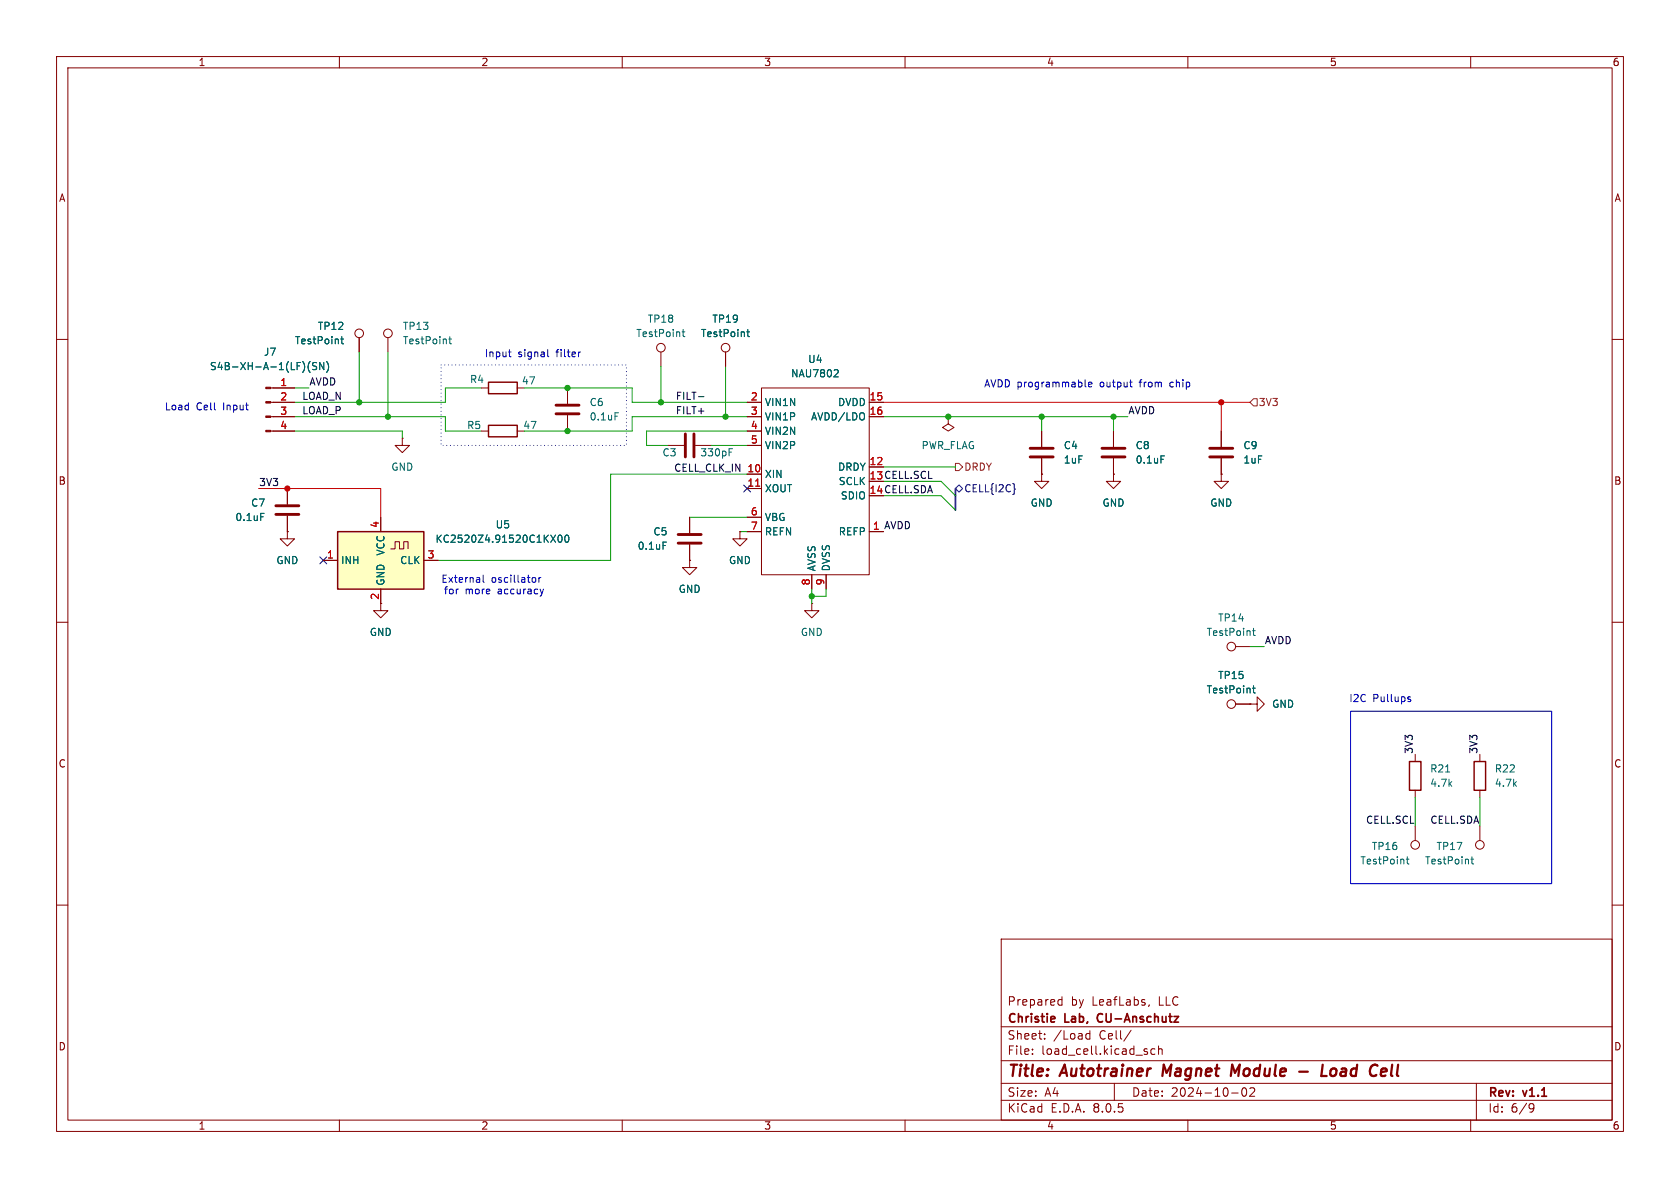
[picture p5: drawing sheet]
(kicad_sch
 (version 20231120)
 (generator "eeschema")
 (generator_version "8.0")
 (paper "A4")
 (title_block
  (title "Autotrainer Magnet Module - Load Cell")
  (date "2024-10-02")
  (rev "v1.1")
  (company "Christie Lab, CU-Anschutz")
  (comment 1 "Prepared by LeafLabs, LLC"))
 (lib_symbols
  (symbol "Connector:Conn_01x04_Pin"
   (pin_names
    (offset 1.016) hide) (exclude_from_sim no) (in_bom yes) (on_board yes)
   (property "Reference" "J" (at 0 5.08 0) (effects (font (size 1.27 1.27))))
   (property "Value" "Conn_01x04_Pin" (at 0 -7.62 0) (effects (font (size 1.27 1.27))))
   (property "Footprint" "" (at 0 0 0) (effects (font (size 1.27 1.27)) (hide yes)))
   (property "Datasheet" "~" (at 0 0 0) (effects (font (size 1.27 1.27)) (hide yes)))
   (property "Description" "Generic connector, single row, 01x04, script generated" (at 0 0 0) (effects (font (size 1.27 1.27)) (hide yes)))
   (property "ki_locked" "" (at 0 0 0) (effects (font (size 1.27 1.27))))
   (symbol "Conn_01x04_Pin_1_1"
    (polyline (pts (xy 1.27 -5.08) (xy 0.8636 -5.08)) (stroke (width 0.1524) (type default)) (fill (type none)))
    (polyline (pts (xy 1.27 -2.54) (xy 0.8636 -2.54)) (stroke (width 0.1524) (type default)) (fill (type none)))
    (polyline (pts (xy 1.27 0) (xy 0.8636 0)) (stroke (width 0.1524) (type default)) (fill (type none)))
    (polyline (pts (xy 1.27 2.54) (xy 0.8636 2.54)) (stroke (width 0.1524) (type default)) (fill (type none)))
    (rectangle (start 0.8636 -4.953) (end 0 -5.207) (stroke (width 0.1524) (type default)) (fill (type outline)))
    (rectangle (start 0.8636 -2.413) (end 0 -2.667) (stroke (width 0.1524) (type default)) (fill (type outline)))
    (rectangle (start 0.8636 0.127) (end 0 -0.127) (stroke (width 0.1524) (type default)) (fill (type outline)))
    (rectangle (start 0.8636 2.667) (end 0 2.413) (stroke (width 0.1524) (type default)) (fill (type outline)))
    (pin passive line (at 5.08 2.54 180) (length 3.81) (name "Pin_1" (effects (font (size 1.27 1.27)))) (number "1" (effects (font (size 1.27 1.27)))))
    (pin passive line (at 5.08 0 180) (length 3.81) (name "Pin_2" (effects (font (size 1.27 1.27)))) (number "2" (effects (font (size 1.27 1.27)))))
    (pin passive line (at 5.08 -2.54 180) (length 3.81) (name "Pin_3" (effects (font (size 1.27 1.27)))) (number "3" (effects (font (size 1.27 1.27)))))
    (pin passive line (at 5.08 -5.08 180) (length 3.81) (name "Pin_4" (effects (font (size 1.27 1.27)))) (number "4" (effects (font (size 1.27 1.27)))))))
  (symbol "Connector:TestPoint"
   (pin_numbers hide)
   (pin_names
    (offset 0.762) hide) (exclude_from_sim no) (in_bom yes) (on_board yes)
   (property "Reference" "TP" (at 0 6.858 0) (effects (font (size 1.27 1.27))))
   (property "Value" "TestPoint" (at 0 5.08 0) (effects (font (size 1.27 1.27))))
   (property "Footprint" "" (at 5.08 0 0) (effects (font (size 1.27 1.27)) (hide yes)))
   (property "Datasheet" "~" (at 5.08 0 0) (effects (font (size 1.27 1.27)) (hide yes)))
   (property "Description" "test point" (at 0 0 0) (effects (font (size 1.27 1.27)) (hide yes)))
   (symbol "TestPoint_0_1"
    (circle (center 0 3.302) (radius 0.762) (stroke (width 0) (type default)) (fill (type none))))
   (symbol "TestPoint_1_1"
    (pin passive line (at 0 0 90) (length 2.54) (name "1" (effects (font (size 1.27 1.27)))) (number "1" (effects (font (size 1.27 1.27)))))))
  (symbol "Device:C"
   (pin_numbers hide)
   (pin_names
    (offset 0.254)) (exclude_from_sim no) (in_bom yes) (on_board yes)
   (property "Reference" "C" (at 0.635 2.54 0) (effects (font (size 1.27 1.27)) (justify left)))
   (property "Value" "C" (at 0.635 -2.54 0) (effects (font (size 1.27 1.27)) (justify left)))
   (property "Footprint" "" (at 0.9652 -3.81 0) (effects (font (size 1.27 1.27)) (hide yes)))
   (property "Datasheet" "~" (at 0 0 0) (effects (font (size 1.27 1.27)) (hide yes)))
   (property "Description" "Unpolarized capacitor" (at 0 0 0) (effects (font (size 1.27 1.27)) (hide yes)))
   (symbol "C_0_1"
    (polyline (pts (xy -2.032 -0.762) (xy 2.032 -0.762)) (stroke (width 0.508) (type default)) (fill (type none)))
    (polyline (pts (xy -2.032 0.762) (xy 2.032 0.762)) (stroke (width 0.508) (type default)) (fill (type none))))
   (symbol "C_1_1"
    (pin passive line (at 0 3.81 270) (length 2.794) (name "~" (effects (font (size 1.27 1.27)))) (number "1" (effects (font (size 1.27 1.27)))))
    (pin passive line (at 0 -3.81 90) (length 2.794) (name "~" (effects (font (size 1.27 1.27)))) (number "2" (effects (font (size 1.27 1.27)))))))
  (symbol "Device:R"
   (pin_numbers hide)
   (pin_names
    (offset 0)) (exclude_from_sim no) (in_bom yes) (on_board yes)
   (property "Reference" "R" (at 2.032 0 90) (effects (font (size 1.27 1.27))))
   (property "Value" "R" (at 0 0 90) (effects (font (size 1.27 1.27))))
   (property "Footprint" "" (at -1.778 0 90) (effects (font (size 1.27 1.27)) (hide yes)))
   (property "Datasheet" "~" (at 0 0 0) (effects (font (size 1.27 1.27)) (hide yes)))
   (property "Description" "Resistor" (at 0 0 0) (effects (font (size 1.27 1.27)) (hide yes)))
   (symbol "R_0_1"
    (rectangle (start -1.016 -2.54) (end 1.016 2.54) (stroke (width 0.254) (type default)) (fill (type none))))
   (symbol "R_1_1"
    (pin passive line (at 0 3.81 270) (length 1.27) (name "~" (effects (font (size 1.27 1.27)))) (number "1" (effects (font (size 1.27 1.27)))))
    (pin passive line (at 0 -3.81 90) (length 1.27) (name "~" (effects (font (size 1.27 1.27)))) (number "2" (effects (font (size 1.27 1.27)))))))
  (symbol "Leaf_ADC:NAU7802" (exclude_from_sim no) (in_bom yes) (on_board yes)
   (property "Reference" "U" (at 0 0 0) (effects (font (size 1.27 1.27))))
   (property "Value" "NAU7802" (at 0 -2.54 0) (effects (font (size 1.27 1.27))))
   (property "Footprint" "" (at 0 0 0) (effects (font (size 1.27 1.27)) (hide yes)))
   (property "Datasheet" "" (at 0 0 0) (effects (font (size 1.27 1.27)) (hide yes)))
   (property "Description" "" (at 0 0 0) (effects (font (size 1.27 1.27)) (hide yes)))
   (symbol "NAU7802_0_0"
    (pin input line (at 11.43 -29.21 180) (length 2.54) (name "REFP" (effects (font (size 1.27 1.27)))) (number "1" (effects (font (size 1.27 1.27)))))
    (pin input line (at -12.7 -19.05 0) (length 2.54) (name "XIN" (effects (font (size 1.27 1.27)))) (number "10" (effects (font (size 1.27 1.27)))))
    (pin output line (at -12.7 -21.59 0) (length 2.54) (name "XOUT" (effects (font (size 1.27 1.27)))) (number "11" (effects (font (size 1.27 1.27)))))
    (pin output line (at 11.43 -17.78 180) (length 2.54) (name "DRDY" (effects (font (size 1.27 1.27)))) (number "12" (effects (font (size 1.27 1.27)))))
    (pin input line (at 11.43 -20.32 180) (length 2.54) (name "SCLK" (effects (font (size 1.27 1.27)))) (number "13" (effects (font (size 1.27 1.27)))))
    (pin bidirectional line (at 11.43 -22.86 180) (length 2.54) (name "SDIO" (effects (font (size 1.27 1.27)))) (number "14" (effects (font (size 1.27 1.27)))))
    (pin power_in line (at 11.43 -6.35 180) (length 2.54) (name "DVDD" (effects (font (size 1.27 1.27)))) (number "15" (effects (font (size 1.27 1.27)))))
    (pin power_in line (at 11.43 -8.89 180) (length 2.54) (name "AVDD/LDO" (effects (font (size 1.27 1.27)))) (number "16" (effects (font (size 1.27 1.27)))))
    (pin input line (at -12.7 -6.35 0) (length 2.54) (name "VIN1N" (effects (font (size 1.27 1.27)))) (number "2" (effects (font (size 1.27 1.27)))))
    (pin input line (at -12.7 -8.89 0) (length 2.54) (name "VIN1P" (effects (font (size 1.27 1.27)))) (number "3" (effects (font (size 1.27 1.27)))))
    (pin input line (at -12.7 -11.43 0) (length 2.54) (name "VIN2N" (effects (font (size 1.27 1.27)))) (number "4" (effects (font (size 1.27 1.27)))))
    (pin input line (at -12.7 -13.97 0) (length 2.54) (name "VIN2P" (effects (font (size 1.27 1.27)))) (number "5" (effects (font (size 1.27 1.27)))))
    (pin input line (at -12.7 -26.67 0) (length 2.54) (name "VBG" (effects (font (size 1.27 1.27)))) (number "6" (effects (font (size 1.27 1.27)))))
    (pin input line (at -12.7 -29.21 0) (length 2.54) (name "REFN" (effects (font (size 1.27 1.27)))) (number "7" (effects (font (size 1.27 1.27)))))
    (pin power_in line (at -1.27 -39.37 90) (length 2.54) (name "AVSS" (effects (font (size 1.27 1.27)))) (number "8" (effects (font (size 1.27 1.27)))))
    (pin power_in line (at 1.27 -39.37 90) (length 2.54) (name "DVSS" (effects (font (size 1.27 1.27)))) (number "9" (effects (font (size 1.27 1.27))))))
   (symbol "NAU7802_0_1"
    (rectangle (start -10.16 -3.81) (end 8.89 -36.83) (stroke (width 0) (type default)) (fill (type none)))))
  (symbol "Oscillator:KC2520Z" (exclude_from_sim no) (in_bom yes) (on_board yes)
   (property "Reference" "U" (at 2.54 12.7 0) (effects (font (size 1.27 1.27))))
   (property "Value" "KC2520Z" (at 6.35 10.16 0) (effects (font (size 1.27 1.27))))
   (property "Footprint" "Oscillator:Oscillator_SMD_Kyocera_KC2520Z-4Pin_2.5x2.0mm" (at 3.81 3.81 0) (effects (font (size 1.27 1.27)) (hide yes)))
   (property "Datasheet" "https://global.kyocera.com/prdct/electro/product/pdf/clock_z_xz_e.pdf" (at 3.81 3.81 0) (effects (font (size 1.27 1.27)) (hide yes)))
   (property "Description" "1.8432MHz ~ 125MHz Crystal Oscillator" (at 0 0 0) (effects (font (size 1.27 1.27)) (hide yes)))
   (symbol "KC2520Z_0_1"
    (rectangle (start -7.62 5.08) (end 7.62 -5.08) (stroke (width 0.254) (type default)) (fill (type background))))
   (symbol "KC2520Z_1_1"
    (polyline (pts (xy 1.778 2.032) (xy 2.54 2.032) (xy 2.54 3.302) (xy 3.302 3.302) (xy 3.302 2.032) (xy 4.064 2.032) (xy 4.064 3.302) (xy 4.826 3.302) (xy 4.826 2.032)) (stroke (width 0) (type default)) (fill (type none)))
    (pin input line (at -10.16 0 0) (length 2.54) (name "INH" (effects (font (size 1.27 1.27)))) (number "1" (effects (font (size 1.27 1.27)))))
    (pin power_in line (at 0 -7.62 90) (length 2.54) (name "GND" (effects (font (size 1.27 1.27)))) (number "2" (effects (font (size 1.27 1.27)))))
    (pin output line (at 10.16 0 180) (length 2.54) (name "CLK" (effects (font (size 1.27 1.27)))) (number "3" (effects (font (size 1.27 1.27)))))
    (pin power_in line (at 0 7.62 270) (length 2.54) (name "VCC" (effects (font (size 1.27 1.27)))) (number "4" (effects (font (size 1.27 1.27)))))))
  (symbol "power:GND"
   (power)
   (pin_numbers hide)
   (pin_names
    (offset 0) hide) (exclude_from_sim no) (in_bom yes) (on_board yes)
   (property "Reference" "#PWR" (at 0 -6.35 0) (effects (font (size 1.27 1.27)) (hide yes)))
   (property "Value" "GND" (at 0 -3.81 0) (effects (font (size 1.27 1.27))))
   (property "Footprint" "" (at 0 0 0) (effects (font (size 1.27 1.27)) (hide yes)))
   (property "Datasheet" "" (at 0 0 0) (effects (font (size 1.27 1.27)) (hide yes)))
   (property "Description" "Power symbol creates a global label with name \"GND\" , ground" (at 0 0 0) (effects (font (size 1.27 1.27)) (hide yes)))
   (symbol "GND_0_1"
    (polyline (pts (xy 0 0) (xy 0 -1.27) (xy 1.27 -1.27) (xy 0 -2.54) (xy -1.27 -1.27) (xy 0 -1.27)) (stroke (width 0) (type default)) (fill (type none))))
   (symbol "GND_1_1"
    (pin power_in line (at 0 0 270) (length 0) (name "~" (effects (font (size 1.27 1.27)))) (number "1" (effects (font (size 1.27 1.27)))))))
  (symbol "power:PWR_FLAG"
   (power)
   (pin_numbers hide)
   (pin_names
    (offset 0) hide) (exclude_from_sim no) (in_bom yes) (on_board yes)
   (property "Reference" "#FLG" (at 0 1.905 0) (effects (font (size 1.27 1.27)) (hide yes)))
   (property "Value" "PWR_FLAG" (at 0 3.81 0) (effects (font (size 1.27 1.27))))
   (property "Footprint" "" (at 0 0 0) (effects (font (size 1.27 1.27)) (hide yes)))
   (property "Datasheet" "~" (at 0 0 0) (effects (font (size 1.27 1.27)) (hide yes)))
   (property "Description" "Special symbol for telling ERC where power comes from" (at 0 0 0) (effects (font (size 1.27 1.27)) (hide yes)))
   (symbol "PWR_FLAG_0_0"
    (pin power_out line (at 0 0 90) (length 0) (name "~" (effects (font (size 1.27 1.27)))) (number "1" (effects (font (size 1.27 1.27))))))
   (symbol "PWR_FLAG_0_1"
    (polyline (pts (xy 0 0) (xy 0 1.27) (xy -1.016 1.905) (xy 0 2.54) (xy 1.016 1.905) (xy 0 1.27)) (stroke (width 0) (type default)) (fill (type none))))))
 (bus_alias "I2C"
  (members "SDA" "SCL"))
 (junction
  (at 167.64 73.66)
  (diameter 0)
  (color 0 0 0 0))
 (junction
  (at 116.84 71.12)
  (diameter 0)
  (color 0 0 0 0))
 (junction
  (at 50.8 86.36)
  (diameter 0)
  (color 0 0 0 0))
 (junction
  (at 184.15 73.66)
  (diameter 0)
  (color 0 0 0 0))
 (junction
  (at 100.33 76.2)
  (diameter 0)
  (color 0 0 0 0))
 (junction
  (at 68.58 73.66)
  (diameter 0)
  (color 0 0 0 0))
 (junction
  (at 100.33 68.58)
  (diameter 0)
  (color 0 0 0 0))
 (junction
  (at 63.5 71.12)
  (diameter 0)
  (color 0 0 0 0))
 (junction
  (at 143.51 105.41)
  (diameter 0)
  (color 0 0 0 0))
 (junction
  (at 196.85 73.66)
  (diameter 0)
  (color 0 0 0 0))
 (junction
  (at 215.9 71.12)
  (diameter 0)
  (color 0 0 0 0))
 (junction
  (at 128.27 73.66)
  (diameter 0)
  (color 0 0 0 0))
 (no_connect
  (at 57.15 99.06))
 (no_connect
  (at 132.08 86.36))
 (bus_entry
  (at 168.91 87.63)
  (size -2.54 -2.54)
  (stroke (width 0) (type default)))
 (bus_entry
  (at 168.91 90.17)
  (size -2.54 -2.54)
  (stroke (width 0) (type default)))
 (wire
  (pts (xy 107.95 99.06) (xy 107.95 83.82))
  (stroke (width 0) (type default)))
 (wire
  (pts (xy 85.09 76.2) (xy 78.74 76.2))
  (stroke (width 0) (type default)))
 (wire
  (pts (xy 111.76 68.58) (xy 100.33 68.58))
  (stroke (width 0) (type default)))
 (wire
  (pts (xy 196.85 73.66) (xy 196.85 76.2))
  (stroke (width 0) (type default)))
 (wire
  (pts (xy 78.74 68.58) (xy 85.09 68.58))
  (stroke (width 0) (type default)))
 (wire
  (pts (xy 114.3 78.74) (xy 114.3 76.2))
  (stroke (width 0) (type default)))
 (wire
  (pts (xy 111.76 76.2) (xy 111.76 73.66))
  (stroke (width 0) (type default)))
 (wire
  (pts (xy 78.74 76.2) (xy 78.74 73.66))
  (stroke (width 0) (type default)))
 (wire
  (pts (xy 111.76 71.12) (xy 111.76 68.58))
  (stroke (width 0) (type default)))
 (wire
  (pts (xy 68.58 62.23) (xy 68.58 73.66))
  (stroke (width 0) (type default)))
 (wire
  (pts (xy 223.52 114.3) (xy 220.98 114.3))
  (stroke (width 0) (type default)))
 (wire
  (pts (xy 50.8 86.36) (xy 67.31 86.36))
  (stroke (width 0) (type default)))
 (wire
  (pts (xy 45.72 86.36) (xy 50.8 86.36))
  (stroke (width 0) (type default)))
 (wire
  (pts (xy 146.05 104.14) (xy 146.05 105.41))
  (stroke (width 0) (type default)))
 (wire
  (pts (xy 78.74 73.66) (xy 68.58 73.66))
  (stroke (width 0) (type default)))
 (wire
  (pts (xy 100.33 76.2) (xy 111.76 76.2))
  (stroke (width 0) (type default)))
 (wire
  (pts (xy 261.62 140.97) (xy 261.62 146.05))
  (stroke (width 0) (type default)))
 (wire
  (pts (xy 215.9 71.12) (xy 215.9 76.2))
  (stroke (width 0) (type default)))
 (wire
  (pts (xy 52.07 76.2) (xy 71.12 76.2))
  (stroke (width 0) (type default)))
 (wire
  (pts (xy 156.21 71.12) (xy 215.9 71.12))
  (stroke (width 0) (type default)))
 (wire
  (pts (xy 132.08 71.12) (xy 116.84 71.12))
  (stroke (width 0) (type default)))
 (wire
  (pts (xy 168.91 82.55) (xy 156.21 82.55))
  (stroke (width 0) (type default)))
 (bus
  (pts (xy 168.91 87.63) (xy 168.91 90.17))
  (stroke (width 0) (type default)))
 (wire
  (pts (xy 63.5 62.23) (xy 63.5 71.12))
  (stroke (width 0) (type default)))
 (wire
  (pts (xy 107.95 83.82) (xy 132.08 83.82))
  (stroke (width 0) (type default)))
 (wire
  (pts (xy 68.58 73.66) (xy 52.07 73.66))
  (stroke (width 0) (type default)))
 (wire
  (pts (xy 92.71 76.2) (xy 100.33 76.2))
  (stroke (width 0) (type default)))
 (wire
  (pts (xy 184.15 73.66) (xy 167.64 73.66))
  (stroke (width 0) (type default)))
 (wire
  (pts (xy 199.39 73.66) (xy 196.85 73.66))
  (stroke (width 0) (type default)))
 (wire
  (pts (xy 146.05 105.41) (xy 143.51 105.41))
  (stroke (width 0) (type default)))
 (wire
  (pts (xy 71.12 76.2) (xy 71.12 77.47))
  (stroke (width 0) (type default)))
 (wire
  (pts (xy 52.07 71.12) (xy 63.5 71.12))
  (stroke (width 0) (type default)))
 (wire
  (pts (xy 78.74 71.12) (xy 78.74 68.58))
  (stroke (width 0) (type default)))
 (wire
  (pts (xy 125.73 78.74) (xy 132.08 78.74))
  (stroke (width 0) (type default)))
 (wire
  (pts (xy 77.47 99.06) (xy 107.95 99.06))
  (stroke (width 0) (type default)))
 (wire
  (pts (xy 128.27 64.77) (xy 128.27 73.66))
  (stroke (width 0) (type default)))
 (wire
  (pts (xy 156.21 85.09) (xy 166.37 85.09))
  (stroke (width 0) (type default)))
 (wire
  (pts (xy 52.07 68.58) (xy 54.61 68.58))
  (stroke (width 0) (type default)))
 (bus
  (pts (xy 168.91 86.36) (xy 168.91 87.63))
  (stroke (width 0) (type default)))
 (wire
  (pts (xy 121.92 91.44) (xy 132.08 91.44))
  (stroke (width 0) (type default)))
 (wire
  (pts (xy 92.71 68.58) (xy 100.33 68.58))
  (stroke (width 0) (type default)))
 (wire
  (pts (xy 118.11 78.74) (xy 114.3 78.74))
  (stroke (width 0) (type default)))
 (wire
  (pts (xy 167.64 73.66) (xy 156.21 73.66))
  (stroke (width 0) (type default)))
 (wire
  (pts (xy 156.21 87.63) (xy 166.37 87.63))
  (stroke (width 0) (type default)))
 (wire
  (pts (xy 130.81 93.98) (xy 132.08 93.98))
  (stroke (width 0) (type default)))
 (wire
  (pts (xy 143.51 105.41) (xy 143.51 106.68))
  (stroke (width 0) (type default)))
 (wire
  (pts (xy 63.5 71.12) (xy 78.74 71.12))
  (stroke (width 0) (type default)))
 (wire
  (pts (xy 114.3 76.2) (xy 132.08 76.2))
  (stroke (width 0) (type default)))
 (wire
  (pts (xy 143.51 104.14) (xy 143.51 105.41))
  (stroke (width 0) (type default)))
 (wire
  (pts (xy 196.85 73.66) (xy 184.15 73.66))
  (stroke (width 0) (type default)))
 (wire
  (pts (xy 250.19 140.97) (xy 250.19 146.05))
  (stroke (width 0) (type default)))
 (wire
  (pts (xy 111.76 73.66) (xy 128.27 73.66))
  (stroke (width 0) (type default)))
 (wire
  (pts (xy 215.9 71.12) (xy 220.98 71.12))
  (stroke (width 0) (type default)))
 (wire
  (pts (xy 184.15 73.66) (xy 184.15 76.2))
  (stroke (width 0) (type default)))
 (wire
  (pts (xy 128.27 73.66) (xy 132.08 73.66))
  (stroke (width 0) (type default)))
 (wire
  (pts (xy 67.31 86.36) (xy 67.31 91.44))
  (stroke (width 0) (type default)))
 (wire
  (pts (xy 116.84 64.77) (xy 116.84 71.12))
  (stroke (width 0) (type default)))
 (wire
  (pts (xy 116.84 71.12) (xy 111.76 71.12))
  (stroke (width 0) (type default)))
 (rectangle
  (start 238.76 125.73)
  (end 274.32 156.21)
  (stroke (width 0) (type default))
  (fill (type none)))
 (rectangle
  (start 77.978 64.516)
  (end 110.744 78.74)
  (stroke (width 0) (type dot))
  (fill (type none)))
 (text "Load Cell Input"
  (exclude_from_sim no)
  (at 36.576 72.136 0)
  (effects (font (size 1.27 1.27))))
 (text "AVDD programmable output from chip"
  (exclude_from_sim no)
  (at 192.278 68.072 0)
  (effects (font (size 1.27 1.27))))
 (text "External oscillator \nfor more accuracy"
  (exclude_from_sim no)
  (at 87.376 103.632 0)
  (effects (font (size 1.27 1.27))))
 (text "Input signal filter"
  (exclude_from_sim no)
  (at 94.234 62.738 0)
  (effects (font (size 1.27 1.27))))
 (text "I2C Pullups"
  (exclude_from_sim no)
  (at 244.094 123.698 0)
  (effects (font (size 1.27 1.27))))
 (label "CELL.SCL"
  (at 156.21 85.09 0)
  (fields_autoplaced yes)
  (effects (font (size 1.27 1.27)) (justify left bottom)))
 (label "AVDD"
  (at 199.39 73.66 0)
  (fields_autoplaced yes)
  (effects (font (size 1.27 1.27)) (justify left bottom)))
 (label "AVDD"
  (at 223.52 114.3 0)
  (fields_autoplaced yes)
  (effects (font (size 1.27 1.27)) (justify left bottom)))
 (label "CELL_CLK_IN"
  (at 119.0891 83.82 0)
  (fields_autoplaced yes)
  (effects (font (size 1.27 1.27)) (justify left bottom)))
 (label "LOAD_P"
  (at 53.34 73.66 0)
  (fields_autoplaced yes)
  (effects (font (size 1.27 1.27)) (justify left bottom)))
 (label "CELL.SDA"
  (at 261.62 146.05 180)
  (fields_autoplaced yes)
  (effects (font (size 1.27 1.27)) (justify right bottom)))
 (label "CELL.SCL"
  (at 250.19 146.05 180)
  (fields_autoplaced yes)
  (effects (font (size 1.27 1.27)) (justify right bottom)))
 (label "CELL.SDA"
  (at 156.21 87.63 0)
  (fields_autoplaced yes)
  (effects (font (size 1.27 1.27)) (justify left bottom)))
 (label "3V3"
  (at 250.19 133.35 90)
  (fields_autoplaced yes)
  (effects (font (size 1.27 1.27)) (justify left bottom)))
 (label "3V3"
  (at 261.62 133.35 90)
  (fields_autoplaced yes)
  (effects (font (size 1.27 1.27)) (justify left bottom)))
 (label "LOAD_N"
  (at 53.34 71.12 0)
  (fields_autoplaced yes)
  (effects (font (size 1.27 1.27)) (justify left bottom)))
 (label "AVDD"
  (at 54.61 68.58 0)
  (fields_autoplaced yes)
  (effects (font (size 1.27 1.27)) (justify left bottom)))
 (label "FILT-"
  (at 119.38 71.12 0)
  (fields_autoplaced yes)
  (effects (font (size 1.27 1.27)) (justify left bottom)))
 (label "3V3"
  (at 45.72 86.36 0)
  (fields_autoplaced yes)
  (effects (font (size 1.27 1.27)) (justify left bottom)))
 (label "FILT+"
  (at 119.38 73.66 0)
  (fields_autoplaced yes)
  (effects (font (size 1.27 1.27)) (justify left bottom)))
 (label "AVDD"
  (at 156.21 93.98 0)
  (fields_autoplaced yes)
  (effects (font (size 1.27 1.27)) (justify left bottom)))
 (hierarchical_label "DRDY"
  (shape output)
  (at 168.91 82.55 0)
  (fields_autoplaced yes)
  (effects (font (size 1.27 1.27)) (justify left)))
 (hierarchical_label "CELL{I2C}"
  (shape bidirectional)
  (at 168.91 86.36 0)
  (fields_autoplaced yes)
  (effects (font (size 1.27 1.27)) (justify left)))
 (hierarchical_label "3V3"
  (shape input)
  (at 220.98 71.12 0)
  (fields_autoplaced yes)
  (effects (font (size 1.27 1.27)) (justify left)))
 (symbol
  (lib_id "Device:R")
  (at 88.9 68.58 90)
  (unit 1)
  (exclude_from_sim no)
  (in_bom yes)
  (on_board yes)
  (dnp no)
  (property "Reference" "R4" (at 84.328 67.056 90) (effects (font (size 1.27 1.27))))
  (property "Value" "47" (at 93.472 67.31 90) (effects (font (size 1.27 1.27))))
  (property "Footprint" "Resistor_SMD:R_0603_1608Metric" (at 88.9 70.358 90) (effects (font (size 1.27 1.27)) (hide yes)))
  (property "Datasheet" "~" (at 88.9 68.58 0) (effects (font (size 1.27 1.27)) (hide yes)))
  (property "Description" "Resistor" (at 88.9 68.58 0) (effects (font (size 1.27 1.27)) (hide yes)))
  (property "MPN" "0603WAF470JT5E" (at 88.9 68.58 0) (effects (font (size 1.27 1.27)) (hide yes)))
  (property "LCSC" "C23182" (at 88.9 68.58 0) (effects (font (size 1.27 1.27)) (hide yes)))
  (pin "2")
  (pin "1"))
 (symbol
  (lib_id "power:GND")
  (at 220.98 124.46 90)
  (unit 1)
  (exclude_from_sim no)
  (in_bom yes)
  (on_board yes)
  (dnp no)
  (fields_autoplaced yes)
  (property "Reference" "#PWR083" (at 227.33 124.46 0) (effects (font (size 1.27 1.27)) (hide yes)))
  (property "Value" "GND" (at 224.79 124.4599 90) (effects (font (size 1.27 1.27)) (justify right)))
  (property "Footprint" "" (at 220.98 124.46 0) (effects (font (size 1.27 1.27)) (hide yes)))
  (property "Datasheet" "" (at 220.98 124.46 0) (effects (font (size 1.27 1.27)) (hide yes)))
  (property "Description" "Power symbol creates a global label with name \"GND\" , ground" (at 220.98 124.46 0) (effects (font (size 1.27 1.27)) (hide yes)))
  (pin "1"))
 (symbol
  (lib_id "Connector:TestPoint")
  (at 63.5 62.23 0)
  (mirror y)
  (unit 1)
  (exclude_from_sim no)
  (in_bom no)
  (on_board yes)
  (dnp no)
  (property "Reference" "TP12" (at 60.96 57.6579 0) (effects (font (size 1.27 1.27)) (justify left)))
  (property "Value" "TestPoint" (at 60.96 60.1979 0) (effects (font (size 1.27 1.27)) (justify left)))
  (property "Footprint" "TestPoint:TestPoint_Pad_1.0x1.0mm" (at 58.42 62.23 0) (effects (font (size 1.27 1.27)) (hide yes)))
  (property "Datasheet" "~" (at 58.42 62.23 0) (effects (font (size 1.27 1.27)) (hide yes)))
  (property "Description" "test point" (at 63.5 62.23 0) (effects (font (size 1.27 1.27)) (hide yes)))
  (pin "1"))
 (symbol
  (lib_id "Device:C")
  (at 121.92 95.25 0)
  (unit 1)
  (exclude_from_sim no)
  (in_bom yes)
  (on_board yes)
  (dnp no)
  (property "Reference" "C5" (at 118.11 93.9799 0) (effects (font (size 1.27 1.27)) (justify right)))
  (property "Value" "0.1uF" (at 118.11 96.5199 0) (effects (font (size 1.27 1.27)) (justify right)))
  (property "Footprint" "Capacitor_SMD:C_0603_1608Metric" (at 122.8852 99.06 0) (effects (font (size 1.27 1.27)) (hide yes)))
  (property "Datasheet" "~" (at 121.92 95.25 0) (effects (font (size 1.27 1.27)) (hide yes)))
  (property "Description" "Unpolarized capacitor" (at 121.92 95.25 0) (effects (font (size 1.27 1.27)) (hide yes)))
  (property "MPN" "CC0603KRX7R9BB104" (at 121.92 95.25 0) (effects (font (size 1.27 1.27)) (hide yes)))
  (property "LCSC" "C14663" (at 121.92 95.25 0) (effects (font (size 1.27 1.27)) (hide yes)))
  (pin "1")
  (pin "2"))
 (symbol
  (lib_id "Oscillator:KC2520Z")
  (at 67.31 99.06 0)
  (unit 1)
  (exclude_from_sim no)
  (in_bom yes)
  (on_board yes)
  (dnp no)
  (fields_autoplaced yes)
  (property "Reference" "U5" (at 88.9 92.7414 0) (effects (font (size 1.27 1.27))))
  (property "Value" "KC2520Z4.91520C1KX00" (at 88.9 95.2814 0) (effects (font (size 1.27 1.27))))
  (property "Footprint" "Oscillator:Oscillator_SMD_Kyocera_KC2520Z-4Pin_2.5x2.0mm" (at 71.12 95.25 0) (effects (font (size 1.27 1.27)) (hide yes)))
  (property "Datasheet" "https://global.kyocera.com/prdct/electro/product/pdf/clock_z_xz_e.pdf" (at 71.12 95.25 0) (effects (font (size 1.27 1.27)) (hide yes)))
  (property "Description" "1.8432MHz ~ 125MHz Crystal Oscillator" (at 67.31 99.06 0) (effects (font (size 1.27 1.27)) (hide yes)))
  (property "MPN" "KC2520Z4.91520C1KX00" (at 67.31 99.06 0) (effects (font (size 1.27 1.27)) (hide yes)))
  (property "LCSC" "C17562469" (at 67.31 99.06 0) (effects (font (size 1.27 1.27)) (hide yes)))
  (pin "4")
  (pin "3")
  (pin "1")
  (pin "2"))
 (symbol
  (lib_id "Device:C")
  (at 50.8 90.17 0)
  (mirror y)
  (unit 1)
  (exclude_from_sim no)
  (in_bom yes)
  (on_board yes)
  (dnp no)
  (property "Reference" "C7" (at 46.99 88.8999 0) (effects (font (size 1.27 1.27)) (justify left)))
  (property "Value" "0.1uF" (at 46.99 91.4399 0) (effects (font (size 1.27 1.27)) (justify left)))
  (property "Footprint" "Capacitor_SMD:C_0603_1608Metric" (at 49.8348 93.98 0) (effects (font (size 1.27 1.27)) (hide yes)))
  (property "Datasheet" "~" (at 50.8 90.17 0) (effects (font (size 1.27 1.27)) (hide yes)))
  (property "Description" "Unpolarized capacitor" (at 50.8 90.17 0) (effects (font (size 1.27 1.27)) (hide yes)))
  (property "MPN" "CC0603KRX7R9BB104" (at 50.8 90.17 0) (effects (font (size 1.27 1.27)) (hide yes)))
  (property "LCSC" "C14663" (at 50.8 90.17 0) (effects (font (size 1.27 1.27)) (hide yes)))
  (pin "2")
  (pin "1"))
 (symbol
  (lib_id "power:GND")
  (at 215.9 83.82 0)
  (unit 1)
  (exclude_from_sim no)
  (in_bom yes)
  (on_board yes)
  (dnp no)
  (fields_autoplaced yes)
  (property "Reference" "#PWR025" (at 215.9 90.17 0) (effects (font (size 1.27 1.27)) (hide yes)))
  (property "Value" "GND" (at 215.9 88.9 0) (effects (font (size 1.27 1.27))))
  (property "Footprint" "" (at 215.9 83.82 0) (effects (font (size 1.27 1.27)) (hide yes)))
  (property "Datasheet" "" (at 215.9 83.82 0) (effects (font (size 1.27 1.27)) (hide yes)))
  (property "Description" "Power symbol creates a global label with name \"GND\" , ground" (at 215.9 83.82 0) (effects (font (size 1.27 1.27)) (hide yes)))
  (pin "1"))
 (symbol
  (lib_id "Connector:TestPoint")
  (at 220.98 124.46 90)
  (unit 1)
  (exclude_from_sim no)
  (in_bom no)
  (on_board yes)
  (dnp no)
  (fields_autoplaced yes)
  (property "Reference" "TP15" (at 217.678 119.38 90) (effects (font (size 1.27 1.27))))
  (property "Value" "TestPoint" (at 217.678 121.92 90) (effects (font (size 1.27 1.27))))
  (property "Footprint" "TestPoint:TestPoint_Pad_1.0x1.0mm" (at 220.98 119.38 0) (effects (font (size 1.27 1.27)) (hide yes)))
  (property "Datasheet" "~" (at 220.98 119.38 0) (effects (font (size 1.27 1.27)) (hide yes)))
  (property "Description" "test point" (at 220.98 124.46 0) (effects (font (size 1.27 1.27)) (hide yes)))
  (pin "1"))
 (symbol
  (lib_id "Device:C")
  (at 184.15 80.01 0)
  (unit 1)
  (exclude_from_sim no)
  (in_bom yes)
  (on_board yes)
  (dnp no)
  (fields_autoplaced yes)
  (property "Reference" "C4" (at 187.96 78.7399 0) (effects (font (size 1.27 1.27)) (justify left)))
  (property "Value" "1uF" (at 187.96 81.2799 0) (effects (font (size 1.27 1.27)) (justify left)))
  (property "Footprint" "Capacitor_SMD:C_0603_1608Metric" (at 185.1152 83.82 0) (effects (font (size 1.27 1.27)) (hide yes)))
  (property "Datasheet" "~" (at 184.15 80.01 0) (effects (font (size 1.27 1.27)) (hide yes)))
  (property "Description" "Unpolarized capacitor" (at 184.15 80.01 0) (effects (font (size 1.27 1.27)) (hide yes)))
  (property "MPN" "CL10A105KB8NNNC" (at 184.15 80.01 0) (effects (font (size 1.27 1.27)) (hide yes)))
  (property "LCSC" "C15849" (at 184.15 80.01 0) (effects (font (size 1.27 1.27)) (hide yes)))
  (pin "1")
  (pin "2"))
 (symbol
  (lib_id "Device:R")
  (at 250.19 137.16 0)
  (unit 1)
  (exclude_from_sim no)
  (in_bom yes)
  (on_board yes)
  (dnp no)
  (fields_autoplaced yes)
  (property "Reference" "R21" (at 252.73 135.8899 0) (effects (font (size 1.27 1.27)) (justify left)))
  (property "Value" "4.7k" (at 252.73 138.4299 0) (effects (font (size 1.27 1.27)) (justify left)))
  (property "Footprint" "Resistor_SMD:R_0603_1608Metric" (at 248.412 137.16 90) (effects (font (size 1.27 1.27)) (hide yes)))
  (property "Datasheet" "~" (at 250.19 137.16 0) (effects (font (size 1.27 1.27)) (hide yes)))
  (property "Description" "Resistor" (at 250.19 137.16 0) (effects (font (size 1.27 1.27)) (hide yes)))
  (property "LCSC" "C23162" (at 250.19 137.16 0) (effects (font (size 1.27 1.27)) (hide yes)))
  (property "MPN" "0603WAF4701T5E" (at 250.19 137.16 0) (effects (font (size 1.27 1.27)) (hide yes)))
  (pin "2")
  (pin "1"))
 (symbol
  (lib_id "Connector:TestPoint")
  (at 116.84 64.77 0)
  (unit 1)
  (exclude_from_sim no)
  (in_bom no)
  (on_board yes)
  (dnp no)
  (property "Reference" "TP18" (at 116.84 56.388 0) (effects (font (size 1.27 1.27))))
  (property "Value" "TestPoint" (at 116.84 58.928 0) (effects (font (size 1.27 1.27))))
  (property "Footprint" "TestPoint:TestPoint_Pad_1.0x1.0mm" (at 121.92 64.77 0) (effects (font (size 1.27 1.27)) (hide yes)))
  (property "Datasheet" "~" (at 121.92 64.77 0) (effects (font (size 1.27 1.27)) (hide yes)))
  (property "Description" "test point" (at 116.84 64.77 0) (effects (font (size 1.27 1.27)) (hide yes)))
  (pin "1"))
 (symbol
  (lib_id "power:GND")
  (at 130.81 93.98 0)
  (mirror y)
  (unit 1)
  (exclude_from_sim no)
  (in_bom yes)
  (on_board yes)
  (dnp no)
  (property "Reference" "#PWR019" (at 130.81 100.33 0) (effects (font (size 1.27 1.27)) (hide yes)))
  (property "Value" "GND" (at 130.81 99.06 0) (effects (font (size 1.27 1.27))))
  (property "Footprint" "" (at 130.81 93.98 0) (effects (font (size 1.27 1.27)) (hide yes)))
  (property "Datasheet" "" (at 130.81 93.98 0) (effects (font (size 1.27 1.27)) (hide yes)))
  (property "Description" "Power symbol creates a global label with name \"GND\" , ground" (at 130.81 93.98 0) (effects (font (size 1.27 1.27)) (hide yes)))
  (pin "1"))
 (symbol
  (lib_id "Device:C")
  (at 215.9 80.01 0)
  (unit 1)
  (exclude_from_sim no)
  (in_bom yes)
  (on_board yes)
  (dnp no)
  (fields_autoplaced yes)
  (property "Reference" "C9" (at 219.71 78.7399 0) (effects (font (size 1.27 1.27)) (justify left)))
  (property "Value" "1uF" (at 219.71 81.2799 0) (effects (font (size 1.27 1.27)) (justify left)))
  (property "Footprint" "Capacitor_SMD:C_0603_1608Metric" (at 216.8652 83.82 0) (effects (font (size 1.27 1.27)) (hide yes)))
  (property "Datasheet" "~" (at 215.9 80.01 0) (effects (font (size 1.27 1.27)) (hide yes)))
  (property "Description" "Unpolarized capacitor" (at 215.9 80.01 0) (effects (font (size 1.27 1.27)) (hide yes)))
  (property "MPN" "CL10A105KB8NNNC" (at 215.9 80.01 0) (effects (font (size 1.27 1.27)) (hide yes)))
  (property "LCSC" "C15849" (at 215.9 80.01 0) (effects (font (size 1.27 1.27)) (hide yes)))
  (pin "1")
  (pin "2"))
 (symbol
  (lib_id "Connector:TestPoint")
  (at 220.98 114.3 90)
  (unit 1)
  (exclude_from_sim no)
  (in_bom no)
  (on_board yes)
  (dnp no)
  (fields_autoplaced yes)
  (property "Reference" "TP14" (at 217.678 109.22 90) (effects (font (size 1.27 1.27))))
  (property "Value" "TestPoint" (at 217.678 111.76 90) (effects (font (size 1.27 1.27))))
  (property "Footprint" "TestPoint:TestPoint_Pad_1.0x1.0mm" (at 220.98 109.22 0) (effects (font (size 1.27 1.27)) (hide yes)))
  (property "Datasheet" "~" (at 220.98 109.22 0) (effects (font (size 1.27 1.27)) (hide yes)))
  (property "Description" "test point" (at 220.98 114.3 0) (effects (font (size 1.27 1.27)) (hide yes)))
  (pin "1"))
 (symbol
  (lib_id "power:GND")
  (at 67.31 106.68 0)
  (unit 1)
  (exclude_from_sim no)
  (in_bom yes)
  (on_board yes)
  (dnp no)
  (fields_autoplaced yes)
  (property "Reference" "#PWR021" (at 67.31 113.03 0) (effects (font (size 1.27 1.27)) (hide yes)))
  (property "Value" "GND" (at 67.31 111.76 0) (effects (font (size 1.27 1.27))))
  (property "Footprint" "" (at 67.31 106.68 0) (effects (font (size 1.27 1.27)) (hide yes)))
  (property "Datasheet" "" (at 67.31 106.68 0) (effects (font (size 1.27 1.27)) (hide yes)))
  (property "Description" "Power symbol creates a global label with name \"GND\" , ground" (at 67.31 106.68 0) (effects (font (size 1.27 1.27)) (hide yes)))
  (pin "1"))
 (symbol
  (lib_id "Connector:TestPoint")
  (at 250.19 146.05 180)
  (unit 1)
  (exclude_from_sim no)
  (in_bom no)
  (on_board yes)
  (dnp no)
  (property "Reference" "TP16" (at 244.856 149.606 0) (effects (font (size 1.27 1.27))))
  (property "Value" "TestPoint" (at 244.856 152.146 0) (effects (font (size 1.27 1.27))))
  (property "Footprint" "TestPoint:TestPoint_Pad_1.0x1.0mm" (at 245.11 146.05 0) (effects (font (size 1.27 1.27)) (hide yes)))
  (property "Datasheet" "~" (at 245.11 146.05 0) (effects (font (size 1.27 1.27)) (hide yes)))
  (property "Description" "test point" (at 250.19 146.05 0) (effects (font (size 1.27 1.27)) (hide yes)))
  (pin "1"))
 (symbol
  (lib_id "Connector:TestPoint")
  (at 261.62 146.05 180)
  (unit 1)
  (exclude_from_sim no)
  (in_bom no)
  (on_board yes)
  (dnp no)
  (property "Reference" "TP17" (at 256.286 149.606 0) (effects (font (size 1.27 1.27))))
  (property "Value" "TestPoint" (at 256.286 152.146 0) (effects (font (size 1.27 1.27))))
  (property "Footprint" "TestPoint:TestPoint_Pad_1.0x1.0mm" (at 256.54 146.05 0) (effects (font (size 1.27 1.27)) (hide yes)))
  (property "Datasheet" "~" (at 256.54 146.05 0) (effects (font (size 1.27 1.27)) (hide yes)))
  (property "Description" "test point" (at 261.62 146.05 0) (effects (font (size 1.27 1.27)) (hide yes)))
  (pin "1"))
 (symbol
  (lib_id "power:GND")
  (at 184.15 83.82 0)
  (unit 1)
  (exclude_from_sim no)
  (in_bom yes)
  (on_board yes)
  (dnp no)
  (fields_autoplaced yes)
  (property "Reference" "#PWR023" (at 184.15 90.17 0) (effects (font (size 1.27 1.27)) (hide yes)))
  (property "Value" "GND" (at 184.15 88.9 0) (effects (font (size 1.27 1.27))))
  (property "Footprint" "" (at 184.15 83.82 0) (effects (font (size 1.27 1.27)) (hide yes)))
  (property "Datasheet" "" (at 184.15 83.82 0) (effects (font (size 1.27 1.27)) (hide yes)))
  (property "Description" "Power symbol creates a global label with name \"GND\" , ground" (at 184.15 83.82 0) (effects (font (size 1.27 1.27)) (hide yes)))
  (pin "1"))
 (symbol
  (lib_id "Connector:TestPoint")
  (at 128.27 64.77 0)
  (unit 1)
  (exclude_from_sim no)
  (in_bom no)
  (on_board yes)
  (dnp no)
  (property "Reference" "TP19" (at 128.27 56.388 0) (effects (font (size 1.27 1.27))))
  (property "Value" "TestPoint" (at 128.27 58.928 0) (effects (font (size 1.27 1.27))))
  (property "Footprint" "TestPoint:TestPoint_Pad_1.0x1.0mm" (at 133.35 64.77 0) (effects (font (size 1.27 1.27)) (hide yes)))
  (property "Datasheet" "~" (at 133.35 64.77 0) (effects (font (size 1.27 1.27)) (hide yes)))
  (property "Description" "test point" (at 128.27 64.77 0) (effects (font (size 1.27 1.27)) (hide yes)))
  (pin "1"))
 (symbol
  (lib_id "power:GND")
  (at 71.12 77.47 0)
  (unit 1)
  (exclude_from_sim no)
  (in_bom yes)
  (on_board yes)
  (dnp no)
  (fields_autoplaced yes)
  (property "Reference" "#PWR017" (at 71.12 83.82 0) (effects (font (size 1.27 1.27)) (hide yes)))
  (property "Value" "GND" (at 71.12 82.55 0) (effects (font (size 1.27 1.27))))
  (property "Footprint" "" (at 71.12 77.47 0) (effects (font (size 1.27 1.27)) (hide yes)))
  (property "Datasheet" "" (at 71.12 77.47 0) (effects (font (size 1.27 1.27)) (hide yes)))
  (property "Description" "Power symbol creates a global label with name \"GND\" , ground" (at 71.12 77.47 0) (effects (font (size 1.27 1.27)) (hide yes)))
  (pin "1"))
 (symbol
  (lib_id "power:GND")
  (at 121.92 99.06 0)
  (mirror y)
  (unit 1)
  (exclude_from_sim no)
  (in_bom yes)
  (on_board yes)
  (dnp no)
  (property "Reference" "#PWR020" (at 121.92 105.41 0) (effects (font (size 1.27 1.27)) (hide yes)))
  (property "Value" "GND" (at 121.92 104.14 0) (effects (font (size 1.27 1.27))))
  (property "Footprint" "" (at 121.92 99.06 0) (effects (font (size 1.27 1.27)) (hide yes)))
  (property "Datasheet" "" (at 121.92 99.06 0) (effects (font (size 1.27 1.27)) (hide yes)))
  (property "Description" "Power symbol creates a global label with name \"GND\" , ground" (at 121.92 99.06 0) (effects (font (size 1.27 1.27)) (hide yes)))
  (pin "1"))
 (symbol
  (lib_id "Connector:TestPoint")
  (at 68.58 62.23 0)
  (unit 1)
  (exclude_from_sim no)
  (in_bom no)
  (on_board yes)
  (dnp no)
  (fields_autoplaced yes)
  (property "Reference" "TP13" (at 71.12 57.6579 0) (effects (font (size 1.27 1.27)) (justify left)))
  (property "Value" "TestPoint" (at 71.12 60.1979 0) (effects (font (size 1.27 1.27)) (justify left)))
  (property "Footprint" "TestPoint:TestPoint_Pad_1.0x1.0mm" (at 73.66 62.23 0) (effects (font (size 1.27 1.27)) (hide yes)))
  (property "Datasheet" "~" (at 73.66 62.23 0) (effects (font (size 1.27 1.27)) (hide yes)))
  (property "Description" "test point" (at 68.58 62.23 0) (effects (font (size 1.27 1.27)) (hide yes)))
  (pin "1"))
 (symbol
  (lib_id "Device:R")
  (at 261.62 137.16 0)
  (unit 1)
  (exclude_from_sim no)
  (in_bom yes)
  (on_board yes)
  (dnp no)
  (fields_autoplaced yes)
  (property "Reference" "R22" (at 264.16 135.8899 0) (effects (font (size 1.27 1.27)) (justify left)))
  (property "Value" "4.7k" (at 264.16 138.4299 0) (effects (font (size 1.27 1.27)) (justify left)))
  (property "Footprint" "Resistor_SMD:R_0603_1608Metric" (at 259.842 137.16 90) (effects (font (size 1.27 1.27)) (hide yes)))
  (property "Datasheet" "~" (at 261.62 137.16 0) (effects (font (size 1.27 1.27)) (hide yes)))
  (property "Description" "Resistor" (at 261.62 137.16 0) (effects (font (size 1.27 1.27)) (hide yes)))
  (property "LCSC" "C23162" (at 261.62 137.16 0) (effects (font (size 1.27 1.27)) (hide yes)))
  (property "MPN" "0603WAF4701T5E" (at 261.62 137.16 0) (effects (font (size 1.27 1.27)) (hide yes)))
  (pin "2")
  (pin "1"))
 (symbol
  (lib_id "Connector:Conn_01x04_Pin")
  (at 46.99 71.12 0)
  (unit 1)
  (exclude_from_sim no)
  (in_bom yes)
  (on_board yes)
  (dnp no)
  (property "Reference" "J7" (at 47.752 62.23 0) (effects (font (size 1.27 1.27))))
  (property "Value" "S4B-XH-A-1(LF)(SN)" (at 47.752 64.77 0) (effects (font (size 1.27 1.27))))
  (property "Footprint" "Connector_JST:JST_XH_S4B-XH-A-1_1x04_P2.50mm_Horizontal" (at 46.99 71.12 0) (effects (font (size 1.27 1.27)) (hide yes)))
  (property "Datasheet" "~" (at 46.99 71.12 0) (effects (font (size 1.27 1.27)) (hide yes)))
  (property "Description" "Generic connector, single row, 01x04, script generated" (at 46.99 71.12 0) (effects (font (size 1.27 1.27)) (hide yes)))
  (property "MPN" "S4B-XH-A-1(LF)(SN)" (at 46.99 71.12 0) (effects (font (size 1.27 1.27)) (hide yes)))
  (property "LCSC" "C163037" (at 46.99 71.12 0) (effects (font (size 1.27 1.27)) (hide yes)))
  (pin "3")
  (pin "1")
  (pin "4")
  (pin "2"))
 (symbol
  (lib_id "Leaf_ADC:NAU7802")
  (at 144.78 64.77 0)
  (unit 1)
  (exclude_from_sim no)
  (in_bom yes)
  (on_board yes)
  (dnp no)
  (fields_autoplaced yes)
  (property "Reference" "U4" (at 144.145 63.5 0) (effects (font (size 1.27 1.27))))
  (property "Value" "NAU7802" (at 144.145 66.04 0) (effects (font (size 1.27 1.27))))
  (property "Footprint" "Package_SO:SOP-16_3.9x9.9mm_P1.27mm" (at 144.78 64.77 0) (effects (font (size 1.27 1.27)) (hide yes)))
  (property "Datasheet" "https://www.nuvoton.com/export/resource-files/NAU7802%20Data%20Sheet%20V1.7.pdf" (at 144.78 64.77 0) (effects (font (size 1.27 1.27)) (hide yes)))
  (property "Description" "" (at 144.78 64.77 0) (effects (font (size 1.27 1.27)) (hide yes)))
  (property "MPN" "NAU7802SGI" (at 144.78 64.77 0) (effects (font (size 1.27 1.27)) (hide yes)))
  (property "LCSC" "C5180029" (at 144.78 64.77 0) (effects (font (size 1.27 1.27)) (hide yes)))
  (pin "6")
  (pin "16")
  (pin "5")
  (pin "13")
  (pin "12")
  (pin "3")
  (pin "9")
  (pin "15")
  (pin "7")
  (pin "14")
  (pin "11")
  (pin "10")
  (pin "8")
  (pin "1")
  (pin "4")
  (pin "2"))
 (symbol
  (lib_id "Device:R")
  (at 88.9 76.2 90)
  (unit 1)
  (exclude_from_sim no)
  (in_bom yes)
  (on_board yes)
  (dnp no)
  (fields_autoplaced yes)
  (property "Reference" "R5" (at 83.82 75.184 90) (effects (font (size 1.27 1.27))))
  (property "Value" "47" (at 93.726 75.184 90) (effects (font (size 1.27 1.27))))
  (property "Footprint" "Resistor_SMD:R_0603_1608Metric" (at 88.9 77.978 90) (effects (font (size 1.27 1.27)) (hide yes)))
  (property "Datasheet" "~" (at 88.9 76.2 0) (effects (font (size 1.27 1.27)) (hide yes)))
  (property "Description" "Resistor" (at 88.9 76.2 0) (effects (font (size 1.27 1.27)) (hide yes)))
  (property "MPN" "0603WAF470JT5E" (at 88.9 76.2 0) (effects (font (size 1.27 1.27)) (hide yes)))
  (property "LCSC" "C23182" (at 88.9 76.2 0) (effects (font (size 1.27 1.27)) (hide yes)))
  (pin "2")
  (pin "1"))
 (symbol
  (lib_id "power:PWR_FLAG")
  (at 167.64 73.66 180)
  (unit 1)
  (exclude_from_sim no)
  (in_bom yes)
  (on_board yes)
  (dnp no)
  (fields_autoplaced yes)
  (property "Reference" "#FLG01" (at 167.64 75.565 0) (effects (font (size 1.27 1.27)) (hide yes)))
  (property "Value" "PWR_FLAG" (at 167.64 78.74 0) (effects (font (size 1.27 1.27))))
  (property "Footprint" "" (at 167.64 73.66 0) (effects (font (size 1.27 1.27)) (hide yes)))
  (property "Datasheet" "~" (at 167.64 73.66 0) (effects (font (size 1.27 1.27)) (hide yes)))
  (property "Description" "Special symbol for telling ERC where power comes from" (at 167.64 73.66 0) (effects (font (size 1.27 1.27)) (hide yes)))
  (pin "1"))
 (symbol
  (lib_id "Device:C")
  (at 100.33 72.39 0)
  (unit 1)
  (exclude_from_sim no)
  (in_bom yes)
  (on_board yes)
  (dnp no)
  (fields_autoplaced yes)
  (property "Reference" "C6" (at 104.14 71.1199 0) (effects (font (size 1.27 1.27)) (justify left)))
  (property "Value" "0.1uF" (at 104.14 73.6599 0) (effects (font (size 1.27 1.27)) (justify left)))
  (property "Footprint" "Capacitor_SMD:C_0603_1608Metric" (at 101.2952 76.2 0) (effects (font (size 1.27 1.27)) (hide yes)))
  (property "Datasheet" "~" (at 100.33 72.39 0) (effects (font (size 1.27 1.27)) (hide yes)))
  (property "Description" "Unpolarized capacitor" (at 100.33 72.39 0) (effects (font (size 1.27 1.27)) (hide yes)))
  (property "MPN" "CC0603KRX7R9BB104" (at 100.33 72.39 0) (effects (font (size 1.27 1.27)) (hide yes)))
  (property "LCSC" "C14663" (at 100.33 72.39 0) (effects (font (size 1.27 1.27)) (hide yes)))
  (pin "2")
  (pin "1"))
 (symbol
  (lib_id "power:GND")
  (at 196.85 83.82 0)
  (unit 1)
  (exclude_from_sim no)
  (in_bom yes)
  (on_board yes)
  (dnp no)
  (fields_autoplaced yes)
  (property "Reference" "#PWR024" (at 196.85 90.17 0) (effects (font (size 1.27 1.27)) (hide yes)))
  (property "Value" "GND" (at 196.85 88.9 0) (effects (font (size 1.27 1.27))))
  (property "Footprint" "" (at 196.85 83.82 0) (effects (font (size 1.27 1.27)) (hide yes)))
  (property "Datasheet" "" (at 196.85 83.82 0) (effects (font (size 1.27 1.27)) (hide yes)))
  (property "Description" "Power symbol creates a global label with name \"GND\" , ground" (at 196.85 83.82 0) (effects (font (size 1.27 1.27)) (hide yes)))
  (pin "1"))
 (symbol
  (lib_id "Device:C")
  (at 121.92 78.74 90)
  (mirror x)
  (unit 1)
  (exclude_from_sim no)
  (in_bom yes)
  (on_board yes)
  (dnp no)
  (property "Reference" "C3" (at 118.364 80.01 90) (effects (font (size 1.27 1.27))))
  (property "Value" "330pF" (at 126.746 80.01 90) (effects (font (size 1.27 1.27))))
  (property "Footprint" "Capacitor_SMD:C_0603_1608Metric" (at 125.73 79.7052 0) (effects (font (size 1.27 1.27)) (hide yes)))
  (property "Datasheet" "~" (at 121.92 78.74 0) (effects (font (size 1.27 1.27)) (hide yes)))
  (property "Description" "Unpolarized capacitor" (at 121.92 78.74 0) (effects (font (size 1.27 1.27)) (hide yes)))
  (property "MPN" "CL10C331JB8NNNC" (at 121.92 78.74 0) (effects (font (size 1.27 1.27)) (hide yes)))
  (property "LCSC" "C1664" (at 121.92 78.74 0) (effects (font (size 1.27 1.27)) (hide yes)))
  (pin "2")
  (pin "1"))
 (symbol
  (lib_id "power:GND")
  (at 50.8 93.98 0)
  (unit 1)
  (exclude_from_sim no)
  (in_bom yes)
  (on_board yes)
  (dnp no)
  (fields_autoplaced yes)
  (property "Reference" "#PWR022" (at 50.8 100.33 0) (effects (font (size 1.27 1.27)) (hide yes)))
  (property "Value" "GND" (at 50.8 99.06 0) (effects (font (size 1.27 1.27))))
  (property "Footprint" "" (at 50.8 93.98 0) (effects (font (size 1.27 1.27)) (hide yes)))
  (property "Datasheet" "" (at 50.8 93.98 0) (effects (font (size 1.27 1.27)) (hide yes)))
  (property "Description" "Power symbol creates a global label with name \"GND\" , ground" (at 50.8 93.98 0) (effects (font (size 1.27 1.27)) (hide yes)))
  (pin "1"))
 (symbol
  (lib_id "Device:C")
  (at 196.85 80.01 0)
  (unit 1)
  (exclude_from_sim no)
  (in_bom yes)
  (on_board yes)
  (dnp no)
  (fields_autoplaced yes)
  (property "Reference" "C8" (at 200.66 78.7399 0) (effects (font (size 1.27 1.27)) (justify left)))
  (property "Value" "0.1uF" (at 200.66 81.2799 0) (effects (font (size 1.27 1.27)) (justify left)))
  (property "Footprint" "Capacitor_SMD:C_0603_1608Metric" (at 197.8152 83.82 0) (effects (font (size 1.27 1.27)) (hide yes)))
  (property "Datasheet" "~" (at 196.85 80.01 0) (effects (font (size 1.27 1.27)) (hide yes)))
  (property "Description" "Unpolarized capacitor" (at 196.85 80.01 0) (effects (font (size 1.27 1.27)) (hide yes)))
  (property "MPN" "CC0603KRX7R9BB104" (at 196.85 80.01 0) (effects (font (size 1.27 1.27)) (hide yes)))
  (property "LCSC" "C14663" (at 196.85 80.01 0) (effects (font (size 1.27 1.27)) (hide yes)))
  (pin "1")
  (pin "2"))
 (symbol
  (lib_id "power:GND")
  (at 143.51 106.68 0)
  (unit 1)
  (exclude_from_sim no)
  (in_bom yes)
  (on_board yes)
  (dnp no)
  (fields_autoplaced yes)
  (property "Reference" "#PWR018" (at 143.51 113.03 0) (effects (font (size 1.27 1.27)) (hide yes)))
  (property "Value" "GND" (at 143.51 111.76 0) (effects (font (size 1.27 1.27))))
  (property "Footprint" "" (at 143.51 106.68 0) (effects (font (size 1.27 1.27)) (hide yes)))
  (property "Datasheet" "" (at 143.51 106.68 0) (effects (font (size 1.27 1.27)) (hide yes)))
  (property "Description" "Power symbol creates a global label with name \"GND\" , ground" (at 143.51 106.68 0) (effects (font (size 1.27 1.27)) (hide yes)))
  (pin "1")))
